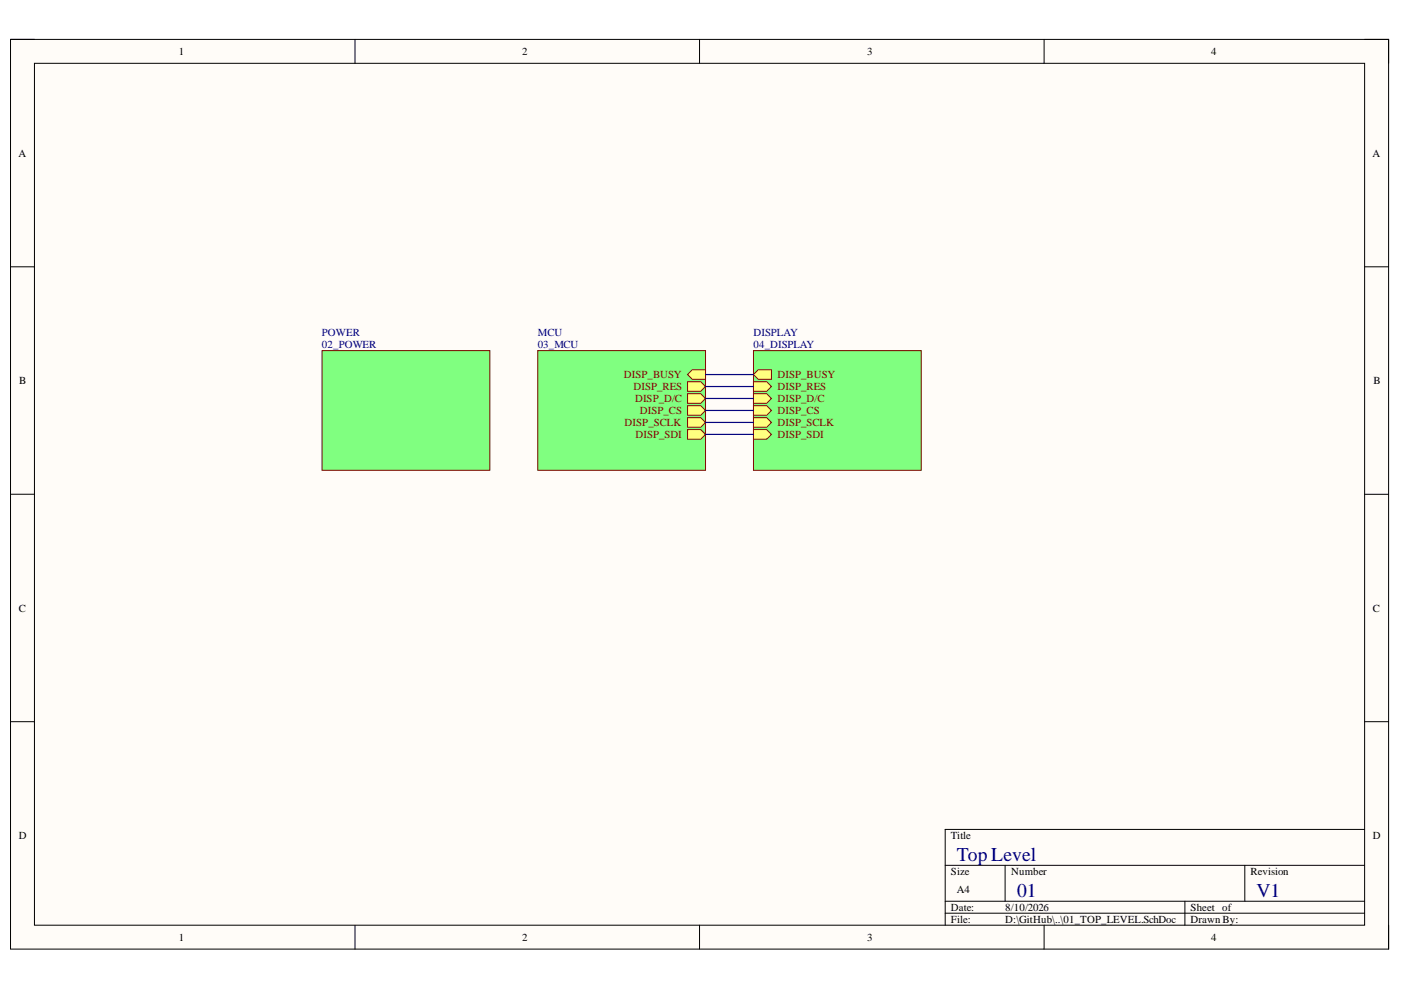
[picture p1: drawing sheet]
<svg xmlns="http://www.w3.org/2000/svg" width="297mm" height="210mm" viewBox="0 0 297 210" stroke-linecap="round" stroke-linejoin="round" font-family="sans-serif">
<path d="M2.2 8.4h292.2v192.8h-292.2z" fill-rule="evenodd" fill="#fffcf8"/>
<path d="M2.2 8.4h292.2v192.8h-292.2z" fill="none" stroke="#000" stroke-width=".21"/>
<path d="M7.3 13.4h282v182.8h-282z" fill-rule="evenodd" fill="#fffcf8"/>
<g fill="none" stroke="#000" stroke-width=".21">
<path d="M2.2 8.3h5.1M7.3 13.4h282v182.8h-282zM75.3 8.3v5.1M148.3 8.3v5.1M221.4 8.4v5M289.3 8.4h5.1v5M2.2 56.6h5.1M289.3 56.6h5.1M2.2 104.8h5.1M289.3 104.8h5.1M2.2 153h5.1M289.3 153h5.1"/>
<path d="M289.3 175.9h-88.9v20.3M75.3 196.2v5M148.3 196.2v5M200.4 183.5h88.9M200.4 191.1h88.9M200.4 193.6h88.9M213.1 183.5v7.6M221.4 196.2v5M251.2 191.1v5.1M263.9 183.5v7.6M294.4 196.2v5"/>
</g>
<path d="M68.3 74.3h35.6v25.4h-35.6z" fill-rule="evenodd" fill="#80ff80"/>
<path d="M68.3 74.3h35.6v25.4h-35.6z" fill="none" stroke="#800000" stroke-width=".21"/>
<path d="M114 74.3h35.6v25.4h-35.6z" fill-rule="evenodd" fill="#80ff80"/>
<path d="M114 74.3h35.6v25.4h-35.6z" fill="none" stroke="#800000" stroke-width=".21"/>
<path d="M145.8 79.4l1-1h2.8v2h-2.8z" fill-rule="evenodd" fill="#ffff80"/>
<path d="M145.8 79.4l1-1h2.8v2h-2.8z" fill="none" stroke="#800000" stroke-width=".21"/>
<path d="M145.8 80.9h2.8l1 1.1-1 1h-2.8z" fill-rule="evenodd" fill="#ffff80"/>
<path d="M145.8 80.9h2.8l1 1.1-1 1h-2.8z" fill="none" stroke="#800000" stroke-width=".21"/>
<path d="M145.8 83.5h2.8l1 1-1 1h-2.8z" fill-rule="evenodd" fill="#ffff80"/>
<path d="M145.8 83.5h2.8l1 1-1 1h-2.8z" fill="none" stroke="#800000" stroke-width=".21"/>
<path d="M145.8 86h2.8l1 1-1 1h-2.8z" fill-rule="evenodd" fill="#ffff80"/>
<path d="M145.8 86h2.8l1 1-1 1h-2.8z" fill="none" stroke="#800000" stroke-width=".21"/>
<path d="M145.8 88.5h2.8l1 1.1-1 1h-2.8z" fill-rule="evenodd" fill="#ffff80"/>
<path d="M145.8 88.5h2.8l1 1.1-1 1h-2.8z" fill="none" stroke="#800000" stroke-width=".21"/>
<path d="M145.8 91.1h2.8l1 1-1 1h-2.8z" fill-rule="evenodd" fill="#ffff80"/>
<path d="M145.8 91.1h2.8l1 1-1 1h-2.8z" fill="none" stroke="#800000" stroke-width=".21"/>
<path d="M159.8 74.3h35.5v25.4h-35.5z" fill-rule="evenodd" fill="#80ff80"/>
<path d="M159.8 74.3h35.5v25.4h-35.5z" fill="none" stroke="#800000" stroke-width=".21"/>
<path d="M159.7 79.4l1.1-1h2.8v2h-2.8z" fill-rule="evenodd" fill="#ffff80"/>
<path d="M159.7 79.4l1.1-1h2.8v2h-2.8z" fill="none" stroke="#800000" stroke-width=".21"/>
<path d="M159.7 80.9h2.8l1.1 1.1-1.1 1h-2.8z" fill-rule="evenodd" fill="#ffff80"/>
<path d="M159.7 80.9h2.8l1.1 1.1-1.1 1h-2.8z" fill="none" stroke="#800000" stroke-width=".21"/>
<path d="M159.7 83.5h2.8l1.1 1-1.1 1h-2.8z" fill-rule="evenodd" fill="#ffff80"/>
<path d="M159.7 83.5h2.8l1.1 1-1.1 1h-2.8z" fill="none" stroke="#800000" stroke-width=".21"/>
<path d="M159.7 86h2.8l1.1 1-1.1 1h-2.8z" fill-rule="evenodd" fill="#ffff80"/>
<path d="M159.7 86h2.8l1.1 1-1.1 1h-2.8z" fill="none" stroke="#800000" stroke-width=".21"/>
<path d="M159.7 88.5h2.8l1.1 1.1-1.1 1h-2.8z" fill-rule="evenodd" fill="#ffff80"/>
<path d="M159.7 88.5h2.8l1.1 1.1-1.1 1h-2.8z" fill="none" stroke="#800000" stroke-width=".21"/>
<path d="M159.7 91.1h2.8l1.1 1-1.1 1h-2.8z" fill-rule="evenodd" fill="#ffff80"/>
<path d="M159.7 91.1h2.8l1.1 1-1.1 1h-2.8z" fill="none" stroke="#800000" stroke-width=".21"/>
<path d="M149.6 79.4h10.1M149.6 82h10.1M149.6 84.5h10.1M149.6 87h10.1M149.6 89.6h10.1M149.6 92.1h10.1" fill="none" stroke="#000080" stroke-width=".25"/>
<g font-size="4.1" fill="#000080">
<text x="202.9" y="182.6">Top Level</text>
<text x="215.7" y="190.3">01</text>
<text x="266.4" y="190.3">V1</text>
</g>
<g font-size="2.3">
<text x="37.9" y="11.7">1</text>
<text x="110.7" y="11.7">2</text>
<text x="183.9" y="11.7">3</text>
<text x="256.8" y="11.7">4</text>
<text x="3.9" y="33.3">A</text>
<text x="291" y="33.3">A</text>
<text x="4.1" y="81.4">B</text>
<text x="291.2" y="81.4">B</text>
<text x="4" y="129.7">C</text>
<text x="291.1" y="129.7">C</text>
<text x="4" y="177.9">D</text>
<text x="201.6" y="177.9">Title</text>
<text x="291.1" y="177.9">D</text>
<text x="201.6" y="185.5">Size</text>
<text x="214.4" y="185.5">Number</text>
<text x="265.1" y="185.5">Revision</text>
<text x="202.9" y="189.3">A4</text>
<text x="201.6" y="193.1">Date:</text>
<text x="201.6" y="195.7">File:</text>
<text x="213.1" y="193.1">8/10/2026</text>
<text x="213.1" y="195.7">D:\GitHub\..\01_TOP_LEVEL.SchDoc</text>
<text x="252.4" y="193.1">Sheet of</text>
<text x="252.4" y="195.7">Drawn By:</text>
<text x="37.9" y="199.5">1</text>
<text x="110.7" y="199.5">2</text>
<text x="183.9" y="199.5">3</text>
<text x="256.8" y="199.5">4</text>
</g>
<g font-size="2.3" fill="#000080">
<text x="68.2" y="71.3">POWER</text>
<text x="114" y="71.3">MCU</text>
<text x="159.8" y="71.3">DISPLAY</text>
<text x="68.2" y="73.8">02_POWER</text>
<text x="114" y="73.8">03_MCU</text>
<text x="159.8" y="73.8">04_DISPLAY</text>
</g>
<g font-size="2.3" fill="#800000">
<text x="132.3" y="80.2">DISP_BUSY</text>
<text x="134.3" y="82.7">DISP_RES</text>
<text x="164.8" y="80.2">DISP_BUSY</text>
<text x="164.8" y="82.7">DISP_RES</text>
<text x="134.6" y="85.2">DISP_D/C</text>
<text x="135.7" y="87.8">DISP_CS</text>
<text x="164.8" y="85.2">DISP_D/C</text>
<text x="164.8" y="87.8">DISP_CS</text>
<text x="132.4" y="90.4">DISP_SCLK</text>
<text x="134.7" y="92.9">DISP_SDI</text>
<text x="164.8" y="90.4">DISP_SCLK</text>
<text x="164.8" y="92.9">DISP_SDI</text>
</g>
</svg>
